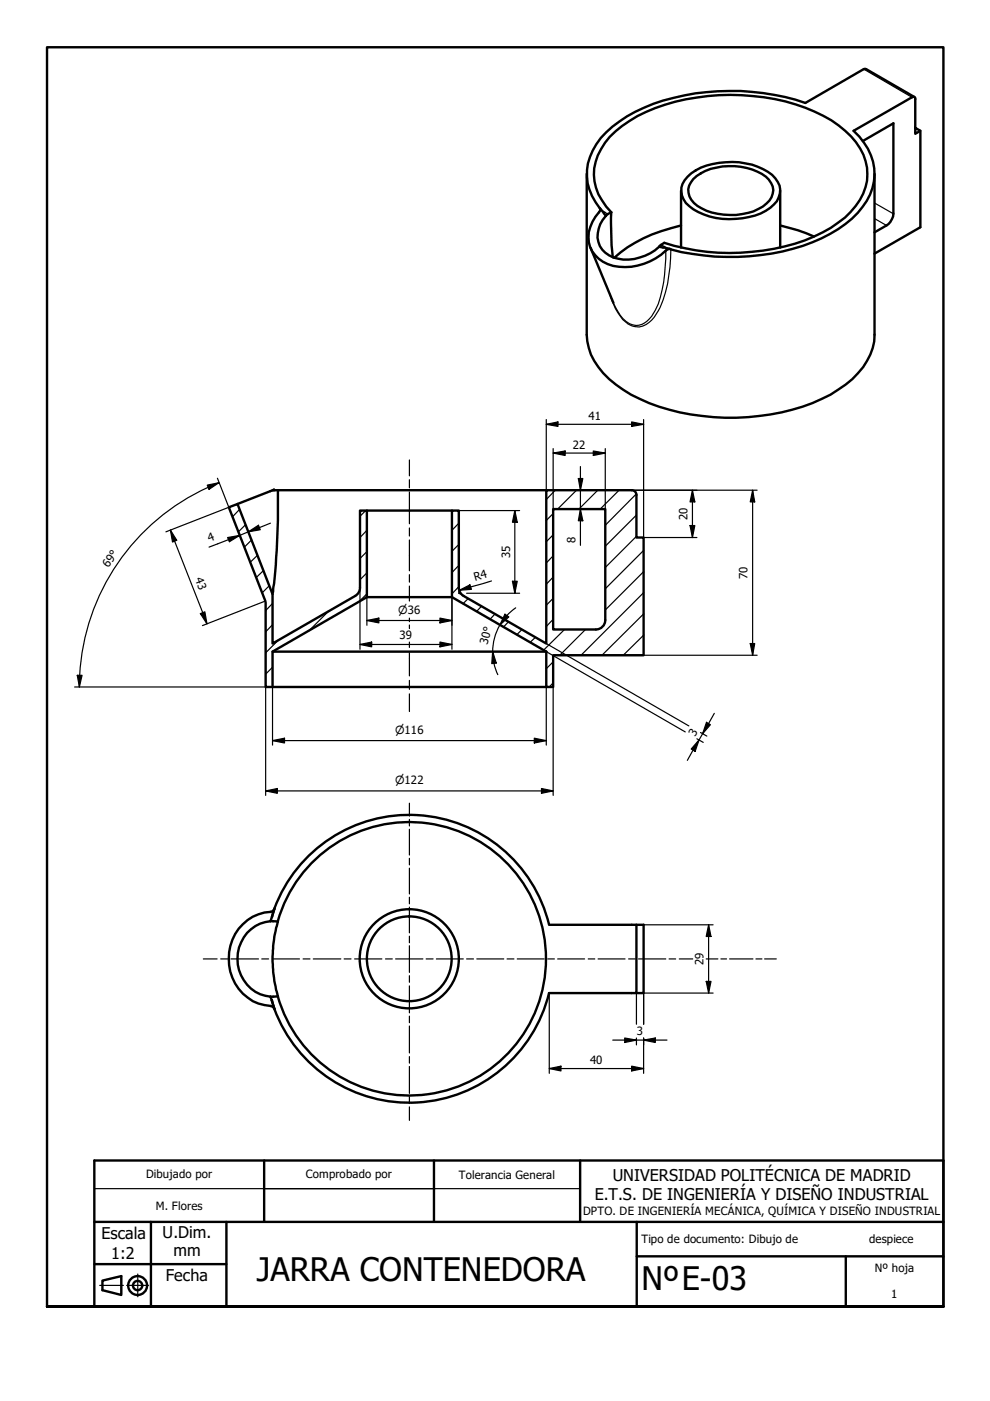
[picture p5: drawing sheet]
<svg xmlns="http://www.w3.org/2000/svg" width="210mm" height="297mm" viewBox="0 0 210 297" stroke-linecap="round" stroke-linejoin="round" font-family="sans-serif">
<!-- layer: Sombreado (ISO) -->
<g fill="none" stroke="#000" stroke-width=".25">
<path d="M50.8 108l-1.5 1.6M52.1 111.2l-1.6 1.6M53.3 114.5l-1.5 1.5M54.6 117.7l-1.6 1.5M77.5 108.3l-1.2 1.2M77.8 117l-1.5 1.4M77.8 112.4l-1.5 1.6M97.3 119.9l-1.5 1.5M97.3 115.4l-1.5 1.5M97.3 110.9l-1.5 1.5M117.3 117.8l-1.5 1.6M117.3 113.4l-1.5 1.5"/>
<path d="M117.3 108.9l-1.5 1.4M117.7 103.9l-1.9 2M122.2 103.9l-4 4M126.7 103.9l-4 4M131.3 103.9l-4 4M134.9 104.8l-6.6 6.6M134.9 113.7l-6.6 6.6M134.9 109.2l-6.6 6.6M136.5 116.7l-8.2 8.1M55.9 121l-1.6 1.5M57.1 124.2l-1.5 1.5M57.8 132.4l-1.5 1.6"/>
<path d="M57.8 127.9l-1.5 1.6M59 135.7l-2.7 2.7M69.7 129.6l-4.2 4.1M77.8 125.9l-1.7 1.7M77.8 121.5l-1.5 1.4M97.3 124.4l-1.5 1.5M99.3 126.9l-1.1 1.1M102.1 128.5l-1.1 1.2M105 130.2l-1.1 1.1M107.8 131.8l-1.1 1.2M110.7 133.5l-1.1 1M113.5 135.1l-1.1 1.1"/>
<path d="M117.3 131.3l-1.5 1.5M117.3 126.9l-1.5 1.4M117.3 122.4l-1.5 1.5M119.7 133.5l-4.4 4.3M124.1 133.5l-5.4 5.4M136.5 134.7l-4.4 4.2M136.5 130.2l-8.9 8.7M136.5 125.7l-13.3 13.2M136.5 121.2l-8.2 8.1M57.8 141.5l-1.5 1.4M117.3 144.8l-.8 .9M117.3 140.3l-1.5 1.5"/>
</g>
<!-- layer: Visible (ISO) -->
<g fill="none" stroke="#000" stroke-width=".51">
<path d="M124.4 36.9v34.1a13.8 13.8 0 0 0 6.2 10.5 36.3 36.3 0 0 0 18.2 6.7 47.2 47.2 0 0 0 27.3-4.5 23.1 23.1 0 0 0 6.9-5.9 11.9 11.9 0 0 0 2.4-6.8v-34.1M145.8 37.5a13 13 0 0 1 9.5-3.2 13.5 13.5 0 0 1 8.4 2.8 4.2 4.2 0 0 1-.4 7 13.8 13.8 0 0 1-8.7 2.4 13 13 0 0 1-9.2-3.5 4 4 0 0 1 .4-5.5zM147 38a11.3 11.3 0 0 1 8.8-2.8 11.1 11.1 0 0 1 7.2 2.9 3.3 3.3 0 0 1-.5 5.1 12.4 12.4 0 0 1-10.4 2.1 8.9 8.9 0 0 1-5.5-3 3.3 3.3 0 0 1 .4-4.3zM182.9 29.9l6.5-3.8v19.2a3.4 3.4 0 0 1-1.4 2.5l-2.6 1.5M193.9 20.6l-10.5-6-12.6 7.2a49.9 49.9 0 0 0-34.3 1 24.1 24.1 0 0 0-10.1 7.8 11 11 0 0 0 .9 13.6M194.1 27.1l1 .6-1 .7v-7.6l-.4-.3-12.7 7.2a11.8 11.8 0 0 1 4 12.2 17.5 17.5 0 0 1-9 9.7 46.8 46.8 0 0 1-29.2 4.2l-2.3-.3-2.5-.7a2.82 2.82 0 0 0-1.9 1.2 12.4 12.4 0 0 1-11.3 2 6.1 6.1 0 0 1-3.2-9l1.7-2.4v-.4M195.1 27.7v20.5l-9.7 5.6M125.2 52.6l4.8 11.6M127.3 44.2l.8 1M128 45.2l.5 .6M128.5 45.8a5.6 5.6 0 0 0-.8 7.1 7.8 7.8 0 0 0 9.1 1.3l2.1-1.1 .9-.8M129.6 45a11.2 11.2 0 0 1-3.6-9.3 14.6 14.6 0 0 1 7.5-10.1 41.3 41.3 0 0 1 23.7-5.4 38.2 38.2 0 0 1 20.6 6.4 13 13 0 0 1 6.1 10.3 13 13 0 0 1-6.2 10.3 38 38 0 0 1-20.7 6.4 45.2 45.2 0 0 1-16.2-2.1l-1 .8"/>
<path d="M129.6 45l-1.1 .8M129.6 45l.1 7 .2 2.5M139.8 52.3l.8 .2M140.6 52.4l1.4 .4M144.4 47.8a30.4 30.4 0 0 0-14.2 6.9M144.4 40.4v12.1M165.4 47.8a35.7 35.7 0 0 1 7.2 2.4M165.4 40.4v12.1M57.8 103.9l.3-.1 .1 .1M58.9 103.9a132 132 0 0 1-1.1 22.1M77.8 108.3h18M115.8 103.9h-57.9l-7.5 3"/>
<path d="M117.3 107.9h11v23.6a2 2 0 0 1-2 2h-9zM134.9 105v9h1.6v24.9h-19.2v6.8h-1.5v-7.5M134.9 104.9a.98 .98 0 0 0-.9-1h-18.2v32.5l-17.5-10M57.8 138.2h58M75.3 126.4l-17.5 10v-10.4l-7.4-19.1-1.9 .7 7.8 19.8v18.3h1.5M76.3 124.6v-16.3h1.5v18.3l-20 11.6v7.5M76.3 124.6a2 2 0 0 1-1 1.7M77.8 126.6h18M97.3 124.6a2 2 0 0 0 1 1.7M97.3 124.6v-16.3h-1.5v18.3l20 11.6M57.8 145.7h58M57.3 195.3l1.6 .1a28.1 28.1 0 0 0 0 15.9h-1.6"/>
<path d="M57.3 195.3a8.1 8.1 0 0 0-6.8 6.4 8.1 8.1 0 0 0 3.7 8.6l1 .5 2.1 .5M57.7 194.4l-.4 .9M58 193.3a30.5 30.5 0 0 1 30.2-20.5 30.5 30.5 0 0 1 28.2 23.2M58 193.3l-.3 1.1M58.1 192.9l-.4 .3a9.9 9.9 0 0 0-9.1 11.4 9.8 9.8 0 0 0 9.1 8.8l.5 .5M58.1 192.9l-.4 1.5M58.2 192.6l-.1 .3M58.9 195.3a29 29 0 0 1 44.6-15.7 29 29 0 0 1 0 47.3 29 29 0 0 1-44.6-15.7M116.5 196.1h18.4M57.3 211.3l.8 2.4M57.7 212.2l.3 1.1M116.4 210.5a30.5 30.5 0 0 1-28.2 23.3 30.5 30.5 0 0 1-30.3-20.5"/>
<path d="M116.5 210.6h18.4v-14.5h1.6v14.5h-1.6M21.7 271.5l4-.9v4l-4-1.1z"/>
<circle cx="86.8" cy="203.3" r="10.5"/>
<circle cx="86.8" cy="203.3" r="9"/>
<circle cx="29.2" cy="272.6" r="2"/>
<circle cx="29.2" cy="272.6" r=".98"/>
</g>
<!-- layer: Visible fina (ISO) -->
<g fill="none" stroke="#000" stroke-width=".25">
<path d="M183.1 14.7l10.3 5.9M127.2 44.2v.6M127.5 44.6l.8 .4M128.1 45.2l.2-.2 .5 .4M140.1 51.9l1.4 .8M140.8 52.2l-.2 .3M141.2 53.1l-.2 3.4a20.5 20.5 0 0 1-2.8 10.5 3.6 3.6 0 0 1-5.4 1.2 9.4 9.4 0 0 1-2.8-4M142.2 52.9a28.4 28.4 0 0 1-2.6 13 6.1 6.1 0 0 1-4.1 3.4 5 5 0 0 1-4.4-2.9l-1.1-2-.7-2.1M144.4 52.4v.1M165.4 52.4v.1M185.4 46.3l2.6 1.5M185.4 43l4 2.3"/>
<path d="M20 252h103M21.1 272.5h5.1M26.9 272.5h4.6M29.2 270.1v4.8"/>
</g>
<!-- layer: Borde (ISO) -->
<path d="M10 277v-267h190v267h-190h190" fill="none" stroke="#000" stroke-width=".51"/>
<!-- layer: Eje de trabajo (ISO) -->
<g fill="none" stroke="#000" stroke-width=".25">
<path d="M86.8 97.5v3.4M86.8 101.7v1.7M86.8 104.3v6.7M86.8 111.9v1.8M86.8 114.5v6.5M86.8 121.8v1.6M86.8 124.3v3.1M86.8 131v.8M86.8 132.5v.8M86.8 136.1v1.2M86.8 138.4v4.9M97.3 124.6v.4"/>
<path d="M97.3 125.4v.4l.4 .2M98 126.2l.3 .2M86.8 144.3v1.9M86.8 147.1v3.8M86.8 170.3v2.7M86.8 173.7v1.4M86.8 175.8v5.5M86.8 182v1.4M86.8 184.1v5.4M86.8 190.2v1.4M86.8 192.3v5.5M86.8 198.5v1.4"/>
<path d="M43.1 203.3h2.9M46.8 203.3h1.5M49 203.3h5.8M55.5 203.3h1.5M57.7 203.3h5.8M64.3 203.3h1.4M66.4 203.3h5.9M73 203.3h1.4M75.2 203.3h5.8M81.7 203.3h1.5M83.9 203.3h5.8M86.8 200.5v5.7"/>
<path d="M86.8 206.9v1.4M86.8 209v5.7M86.8 215.4v1.4M86.8 217.5v5.8M90.4 203.3h1.4M92.5 203.3h5.7M98.9 203.3h1.5M101.1 203.3h5.7M107.5 203.3h1.5M109.7 203.3h5.7M116.1 203.3h1.4M118.2 203.3h5.8"/>
<path d="M124.7 203.3h1.4M126.8 203.3h5.7M133.3 203.3h1.4M135.4 203.3h5.8M141.9 203.3h1.4M144 203.3h2.9M149.7 203.3h2.5M152.8 203.3h1.3M154.7 203.3h4.9M160.3 203.3h1.2M162.1 203.3h2.5M86.8 224v1.4"/>
<path d="M86.8 226.1v5.7M86.8 232.5v1.5M86.8 234.7v2.8"/>
</g>
<path d="M20 246h180v31h-180zM20 259.1h180M32 259.1v17.9M48 259.1v17.9M56 246v13.1M92 246v13.1M123 246v13.1M135 259.1v17.9M20 268h28M135 266.4h65M179.3 266.4v10.6" fill="none" stroke="#000" stroke-width=".51"/>
<!-- layer: Cota (ISO) -->
<g fill="none" stroke="#000" stroke-width=".25">
<path d="M115.8 90l2.5-.5v.9zM115.8 88.9v15M115.8 90h20.7M117.3 96.1l2.5-.5v1zM117.3 95.1v12.8M117.3 96.1h11M123.1 98.9v16.7M125.8 95.6l2.5 .5-2.5 .5zM128.3 95.1v12.8M133.9 89.5l2.6 .5-2.6 .4zM136.5 88.9v25.1h11.3M36.1 112.4l1.4 2.1-.9 .4z"/>
<path d="M36.1 112.4l7.8 19.9M43.9 102.9l2.5-.6-2.1 1.4zM46.1 101.4l2.4 6.2-13.3 5.2M46.4 102.3a46.5 46.5 0 0 0-29.6 43.4M48.3 114l2.5-.5-2.2 1.4zM52.6 112.8l2.2-1.4 .4 .9zM57.3 110.9l-13 5.1M97.3 108.3h12.9M109.2 108.3l.5 2.4h-1.1zM109.2 108.3v17.5M122.6 101.5h1l-.5 2.4zM123.1 107.9l.5 2.5h-1z"/>
<path d="M133.9 103.9h26.6M146.3 111.4h1l-.5 2.6zM146.8 103.9l.5 2.5h-1zM146.8 103.9v10.1M159.6 103.9l.4 2.5h-.9zM159.6 103.9v35M42.5 130.1l.9-.4 .5 2.6zM56.3 127.4l-13.4 5.2M76.3 136.6l2.5-.5v1zM76.3 136.6h19.5M76.3 124.6v13.1M77.8 131.6l2.5-.6v1.1z"/>
<path d="M77.8 131.6h18M77.8 126.6v6M93.3 131l2.5 .6-2.5 .5zM93.3 136.1l2.5 .5-2.5 .5zM95.8 126.6v11.1M97.3 125.8h.4M97.4 125.1l2.2-1.1 .3 1zM98.9 125.8h11.3M104.2 123.2l-6.8 1.9M104.5 138.2l.7 2.4-.9 .1zM107.1 130.2l.8 .6-1.9 1.7zM107.5 130.5a11.2 11.2 0 0 0-2.8 5.5 10.5 10.5 0 0 0 .1 4.6"/>
<path d="M108.6 123.2h1.1l-.5 2.6zM109.3 128.9l-1.8 1.6M115.8 138.2l29.5 17M115.8 136.4l30.2 17.5M136.5 138.9h24M159.1 136.4h.9l-.4 2.5zM15.8 145.7h42v12.3M16.4 143.2h1l-.6 2.5zM56.3 145.7v22.9M57.8 157l2.5-.5v1zM57.8 157h58M104.7 140.7l.8 2.3"/>
<path d="M113.3 156.5l2.5 .5-2.5 .5zM115.8 145.7v12.3M117.3 145.7v22.9M147.8 156.6l1.3 .8M148.2 156.9l-.8 2.4-.8-.5zM148.5 155.3l1.4 .8M149.8 153.1l.8 .6-1.6 1.9zM151.4 151.2l-5.7 10M56.3 167.7l2.5-.5v1zM56.3 167.7h61M114.8 167.2l2.5 .5-2.5 .5zM136.5 196.1h14.7"/>
<path d="M150.2 196.1l.5 2.5h-1zM150.2 196.1v14.5M116.5 210.6v17M134.9 210.6v6.6M149.7 208.1h1l-.5 2.5zM151.2 210.6h-14.7v6.6M116.5 226.6l2.4-.6v1.1zM116.5 226.6h20M129.9 220.5h11.5M132.5 220.1l2.4 .4-2.4 .5zM133.9 226l2.6 .6-2.6 .5zM134.9 220.1v1.4"/>
<path d="M136.5 220.5l2.4-.4v.9zM136.5 220.1v7.5"/>
</g>
<g fill="#000">
<path d="M115.8 90l2.5-.5v.9zM117.3 96.1l2.5-.5v1zM125.8 95.6l2.5 .5-2.5 .5zM133.9 89.5l2.6 .5-2.6 .4zM36.1 112.4l1.4 2.1-.9 .4zM43.9 102.9l2.5-.6-2.1 1.4zM48.3 114l2.5-.5-2.2 1.4zM52.6 112.8l2.2-1.4 .4 .9zM109.2 108.3l.5 2.4h-1.1zM122.6 101.5h1l-.5 2.4zM123.1 107.9l.5 2.5h-1zM146.3 111.4h1l-.5 2.6z"/>
<path d="M146.8 103.9l.5 2.5h-1zM159.6 103.9l.4 2.5h-.9zM42.5 130.1l.9-.4 .5 2.6zM76.3 136.6l2.5-.5v1zM77.8 131.6l2.5-.6v1.1zM93.3 131l2.5 .6-2.5 .5zM93.3 136.1l2.5 .5-2.5 .5zM97.4 125.1l2.2-1.1 .3 1zM107.1 130.2l.8 .6-1.9 1.7zM108.6 123.2h1.1l-.5 2.6zM159.1 136.4h.9l-.4 2.5zM16.4 143.2h1l-.6 2.5z"/>
<path d="M57.8 157l2.5-.5v1zM104.5 138.2l.7 2.4-.9 .1zM113.3 156.5l2.5 .5-2.5 .5zM148.2 156.9l-.8 2.4-.8-.5zM149.8 153.1l.8 .6-1.6 1.9zM56.3 167.7l2.5-.5v1zM114.8 167.2l2.5 .5-2.5 .5zM150.2 196.1l.5 2.5h-1zM149.7 208.1h1l-.5 2.5zM116.5 226.6l2.4-.6v1.1zM132.5 220.1l2.4 .4-2.4 .5zM133.9 226l2.6 .6-2.6 .5z"/>
<path d="M136.5 220.5l2.4-.4v.9z"/>
</g>
<g font-size="6.9">
<text x="54.5" y="271.5">JARRA CONTENEDORA</text>
<text x="136" y="273.5">NºE-03</text>
</g>
<g font-size="3.4">
<text x="129.9" y="250.4">UNIVERSIDAD POLITÉCNICA DE MADRID</text>
<text x="126.1" y="254.5">E.T.S. DE INGENIERÍA Y DISEÑO INDUSTRIAL</text>
<text x="21.5" y="262.6">Escala</text>
<text x="34.5" y="262.6">U.Dim.</text>
<text x="23.6" y="266.9">1:2</text>
<text x="36.8" y="266.2">mm</text>
<text x="35.2" y="271.6">Fecha</text>
</g>
<g font-size="2.4">
<text x="124.8" y="88.9">41</text>
<text x="121.5" y="95.1">22</text>
<text x="145.7" y="110.3" transform="rotate(-90 145.7 110.3)">20</text>
<text x="44.4" y="114.9" transform="rotate(-21 44.4 114.9)">4</text>
<text x="108.1" y="118.3" transform="rotate(-90 108.1 118.3)">35</text>
<text x="122" y="115.1" transform="rotate(-90 122 115.1)">8</text>
<text x="23" y="120.4" transform="rotate(-56 23 120.4)">69°</text>
<text x="41.3" y="122.9" transform="rotate(69 41.3 122.9)">43</text>
<text x="100.7" y="123.2" transform="rotate(-16 100.7 123.2)">R4</text>
<text x="158.5" y="122.8" transform="rotate(-90 158.5 122.8)">70</text>
<text x="84.7" y="135.6">39</text>
<text x="103.4" y="136.8" transform="rotate(-75 103.4 136.8)">30°</text>
<text x="147.4" y="156.3" transform="rotate(-60 147.4 156.3)">3</text>
<text x="149.2" y="204.6" transform="rotate(-90 149.2 204.6)">29</text>
<text x="135" y="219.5">3</text>
<text x="125.1" y="225.5">40</text>
<text x="31" y="249.7">Dibujado por</text>
<text x="64.8" y="249.7">Comprobado por</text>
<text x="97.3" y="250">Tolerancia General</text>
<text x="33" y="256.5">M. Flores</text>
<text x="123.6" y="257.7">DPTO. DE INGENIERÍA MECÁNICA, QUÍMICA Y DISEÑO INDUSTRIAL</text>
<text x="136" y="263.4">Tipo de documento: Dibujo de</text>
<text x="184.3" y="263.4">despiece</text>
<text x="185.5" y="269.7">Nº hoja</text>
<text x="189" y="275.3">1</text>
</g>
<g font-size="2.3">
<text x="84.5" y="130.1">⌀36</text>
<text x="83.8" y="155.6">⌀116</text>
<text x="83.8" y="166.2">⌀122</text>
</g>
</svg>
